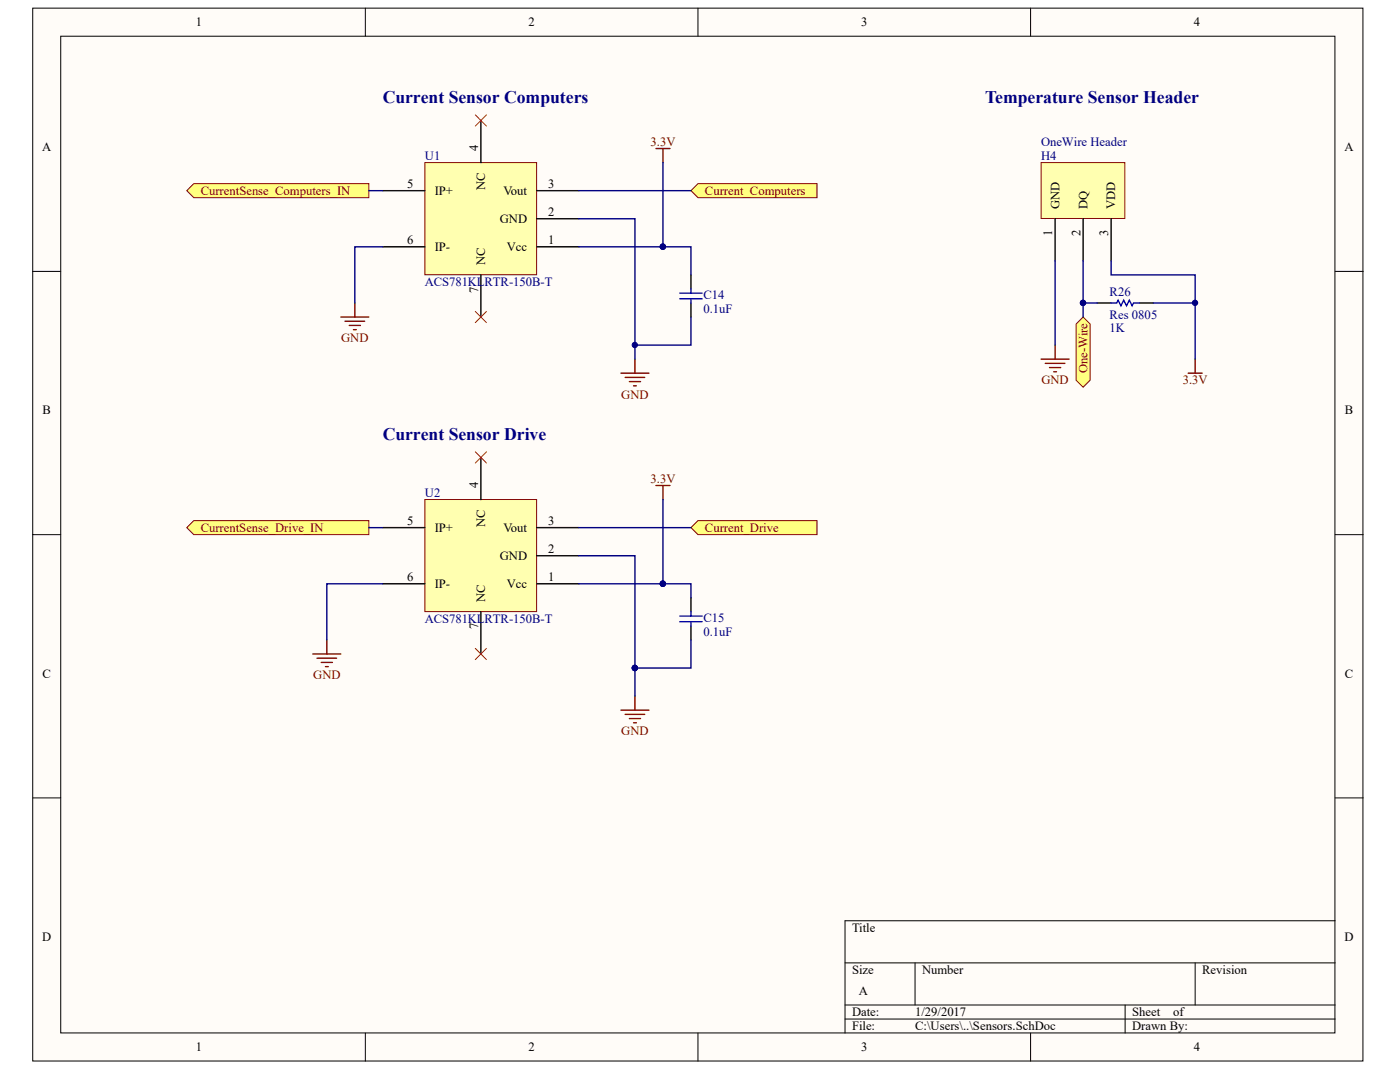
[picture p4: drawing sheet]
<svg xmlns="http://www.w3.org/2000/svg" width="271mm" height="207mm" viewBox="0 0 271 207" stroke-linecap="round" stroke-linejoin="round" font-family="sans-serif">
<g fill="#fffcf8" stroke="#000" stroke-width=".19">
<path d="M6.3 1.6h257.5v203.6h-257.5z"/>
<path d="M11.8 7h246.5v192.7h-246.5z"/>
</g>
<g fill="none" stroke="#000" stroke-width=".19">
<path d="M70.7 1.6v5.4M135.1 1.6v5.4M199.4 1.6v5.4M6.3 52.5h5.5M258.4 52.5h5.4M6.3 103.4h5.5M258.4 103.4h5.4M6.3 154.3h5.5M258.4 154.3h5.4M258.4 178h-94.9v21.7M70.7 199.7v5.5M135.1 199.7v5.5"/>
<path d="M163.5 186.2h94.9M163.5 194.3h94.9M163.5 197h94.9M177.1 186.2v8.1M199.4 199.7v5.5M217.7 194.3v5.4M231.3 186.2v8.1"/>
</g>
<path d="M82.2 31.4h21.7v21.7h-21.7z" fill="#ffffb0" stroke="#800000" stroke-width=".19"/>
<path d="M74.1 36.9h8.1M93.1 23.3v8.1M103.9 36.9h8.1M74.1 47.7h8.1M93.1 53.2v8.1M103.9 47.7h8.1M103.9 42.3h8.1" fill="none" stroke="#000" stroke-width=".27"/>
<path d="M82.2 96.6h21.7v21.7h-21.7z" fill="#ffffb0" stroke="#800000" stroke-width=".19"/>
<path d="M93.1 88.4v8.2M74.1 102h8.1M74.1 112.9h8.1M93.1 118.3v8.2M103.9 102h8.1M103.9 112.9h8.1M103.9 107.4h8.1" fill="none" stroke="#000" stroke-width=".27"/>
<g fill="#ffff80" stroke="#800000" stroke-width=".19">
<path d="M37.5 35.5h33.9v2.7h-33.9l-1.4-1.3z" fill-rule="evenodd"/>
<path d="M37.5 100.7h33.9v2.7h-33.9l-1.4-1.4z" fill-rule="evenodd"/>
</g>
<g fill="none" stroke="#800000" stroke-width=".27">
<path d="M126.9 28.7h2.8M128.3 28.7v2.7M68.7 58.6v2.7M66 61.3h5.4M66.8 62.1h3.8M67.6 62.9h2.2M68.4 63.7h.5M120.2 72.2h5.4M121 73h3.8M121.8 73.8h2.2M122.6 74.6h.5M122.9 69.4v2.8"/>
<path d="M126.9 93.9h2.8M128.3 93.9v2.7M60.5 126.5h5.5M61.4 127.3h3.7M62.2 128.1h2.1M63 128.9h.5M63.2 123.7v2.8M120.2 137.3h5.4M121 138.1h3.8M121.8 138.9h2.2M122.6 139.8h.5M122.9 134.6v2.7"/>
</g>
<g fill="#ffff80" stroke="#800000" stroke-width=".19">
<path d="M135.1 35.5h23v2.7h-23l-1.4-1.3z" fill-rule="evenodd"/>
<path d="M135.1 100.7h23v2.7h-23l-1.4-1.4z" fill-rule="evenodd"/>
</g>
<path d="M201.5 31.4h16.2v10.8h-16.2z" fill="#ffffb0" stroke="#800000" stroke-width=".19"/>
<path d="M133.7 53.2v2.7M133.7 58.6v2.7M204.2 42.3v8.1M209.6 42.3v8.1M215 42.3v8.1M220.4 58.6h2.8M133.7 115.6v2.7M133.7 121v2.7" fill="none" stroke="#000" stroke-width=".27"/>
<path d="M201.5 69.4h5.4M202.3 70.3h3.8M203.1 71.1h2.2M229.9 72.2h2.7M231.3 69.4v2.8" fill="none" stroke="#800000" stroke-width=".27"/>
<path d="M131.5 57.8h4.4M131.5 56.7h4.4M133.7 55.9v.8M133.7 57.8v.8M215 58.6h1.1l.3-.6 .5 1.1 .6-1.1 .5 1.1 .6-1.1 .5 1.1 .3-.5h1M131.5 119.1h4.4M133.7 118.3v.8M131.5 120.2h4.4M133.7 120.2v.8" fill="none" stroke="#00f" stroke-width=".27"/>
<g fill="none" stroke="#000080" stroke-width=".27">
<path d="M71.4 36.9h2.7M112 36.9h21.7M128.3 31.4v16.3M74.1 47.7h-5.4v10.9M112 42.3h10.9v27.1M112 47.7h16.3M128.3 47.7h5.4v5.5M204.2 50.4v16.3M209.6 50.4v8.2M215 50.4v2.8h16.3v16.2M223.2 58.6h8.1M133.7 61.3v5.4h-10.8"/>
<path d="M128.3 96.6v16.3M71.4 102h2.7M74.1 112.9h-10.9v10.8M112 107.4h10.9v21.8M112 102h21.7M112 112.9h16.3M128.3 112.9h5.4v2.7M122.9 129.2v5.4M133.7 123.7v5.5h-10.8"/>
</g>
<g fill="#000080" stroke="#000080" stroke-width=".19">
<circle cx="231.3" cy="58.6" r=".52"/>
<circle cx="128.3" cy="47.7" r=".52"/>
<circle cx="122.8" cy="66.7" r=".52"/>
<circle cx="128.3" cy="112.9" r=".52"/>
<circle cx="122.8" cy="129.2" r=".52"/>
</g>
<path d="M92 22.2l2.1 2.2M94.1 22.2l-2.1 2.2M92 60.2l2.1 2.2M94.1 60.2l-2.1 2.2M92 87.4l2.1 2.1M94.1 87.4l-2.1 2.1M92 125.4l2.1 2.1M94.1 125.4l-2.1 2.1" fill="none" stroke="#f00" stroke-width=".19"/>
<text font-size="13.4" fill="#000080" x="208.1" y="70.7">POONE0WIRE</text>
<g font-size="3.4" fill="#000080">
<text x="74.1" y="19.8">Current Sensor Computers</text>
<text x="190.6" y="19.8">Temperature Sensor Header</text>
<text x="74.1" y="85">Current Sensor Drive</text>
</g>
<g font-size="2.4">
<text x="37.9" y="5.1">1</text>
<text x="102.3" y="5.1">2</text>
<text x="166.7" y="5.1">3</text>
<text x="231" y="5.1">4</text>
<text x="8.1" y="29.2">A</text>
<text x="92.5" y="29.3" transform="rotate(-90 92.5 29.3)">4</text>
<text x="260.2" y="29.2">A</text>
<text x="78.8" y="36.3">5</text>
<text x="84.1" y="37.7">IP+</text>
<text x="93.9" y="36.7" transform="rotate(-90 93.9 36.7)">NC</text>
<text x="97.4" y="37.7">Vout</text>
<text x="106.1" y="36.3">3</text>
<text x="106.1" y="41.8">2</text>
<text x="205" y="40.4" transform="rotate(-90 205 40.4)">GND</text>
<text x="210.4" y="40.4" transform="rotate(-90 210.4 40.4)">DQ</text>
<text x="215.8" y="40.4" transform="rotate(-90 215.8 40.4)">VDD</text>
<text x="78.8" y="47.2">6</text>
<text x="96.7" y="43.1">GND</text>
<text x="106.1" y="47.2">1</text>
<text x="203.6" y="45.7" transform="rotate(-90 203.6 45.7)">1</text>
<text x="209.1" y="45.7" transform="rotate(-90 209.1 45.7)">2</text>
<text x="214.5" y="45.7" transform="rotate(-90 214.5 45.7)">3</text>
<text x="84.1" y="48.6">IP-</text>
<text x="93.9" y="51.3" transform="rotate(-90 93.9 51.3)">NC</text>
<text x="98.1" y="48.6">Vcc</text>
<text x="92.5" y="56.6" transform="rotate(-90 92.5 56.6)">7</text>
<text x="8.2" y="80.1">B</text>
<text x="260.3" y="80.1">B</text>
<text x="92.5" y="94.4" transform="rotate(-90 92.5 94.4)">4</text>
<text x="78.8" y="101.5">5</text>
<text x="93.9" y="101.9" transform="rotate(-90 93.9 101.9)">NC</text>
<text x="106.1" y="101.5">3</text>
<text x="84.1" y="102.8">IP+</text>
<text x="97.4" y="102.8">Vout</text>
<text x="106.1" y="106.9">2</text>
<text x="78.8" y="112.3">6</text>
<text x="84.1" y="113.7">IP-</text>
<text x="96.7" y="108.3">GND</text>
<text x="98.1" y="113.7">Vcc</text>
<text x="106.1" y="112.3">1</text>
<text x="93.9" y="116.4" transform="rotate(-90 93.9 116.4)">NC</text>
<text x="92.5" y="121.7" transform="rotate(-90 92.5 121.7)">7</text>
<text x="8.2" y="131">C</text>
<text x="260.3" y="131">C</text>
<text x="8.1" y="181.9">D</text>
<text x="164.9" y="180.2">Title</text>
<text x="260.2" y="181.9">D</text>
<text x="164.9" y="188.3">Size</text>
<text x="178.4" y="188.3">Number</text>
<text x="232.6" y="188.3">Revision</text>
<text x="164.9" y="196.5">Date:</text>
<text x="166.2" y="192.4">A</text>
<text x="177.1" y="196.5">1/29/2017</text>
<text x="219.1" y="196.5">Sheet</text>
<text x="227" y="196.5">of</text>
<text x="37.9" y="203.3">1</text>
<text x="102.3" y="203.3">2</text>
<text x="164.9" y="199.2">File:</text>
<text x="166.7" y="203.3">3</text>
<text x="177.1" y="199.2">C:\Users\..\Sensors.SchDoc</text>
<text x="219.1" y="199.2">Drawn By:</text>
<text x="231" y="203.3">4</text>
</g>
<g font-size="2.4" fill="#800000">
<text x="125.9" y="28.2">3.3V</text>
<text x="38.8" y="37.7">CurrentSense_Computers_IN</text>
<text x="136.4" y="37.7">Current_Computers</text>
<text x="66" y="66.2">GND</text>
<text x="120.2" y="77.1">GND</text>
<text x="201.5" y="74.3">GND</text>
<text x="210.4" y="72.2" transform="rotate(-90 210.4 72.2)">One-Wire</text>
<text x="228.9" y="74.3">3.3V</text>
<text x="125.9" y="93.3">3.3V</text>
<text x="38.8" y="102.8">CurrentSense_Drive_IN</text>
<text x="136.4" y="102.8">Current_Drive</text>
<text x="60.6" y="131.4">GND</text>
<text x="120.2" y="142.2">GND</text>
</g>
<g font-size="2.4" fill="#000080">
<text x="201.5" y="28.2">OneWire Header</text>
<text x="82.2" y="30.9">U1</text>
<text x="201.5" y="30.9">H4</text>
<text x="82.2" y="55.3">ACS781KLRTR-150B-T</text>
<text x="136.1" y="57.8">C14</text>
<text x="214.7" y="57.2">R26</text>
<text x="136.1" y="60.5">0.1uF</text>
<text x="214.7" y="64.3">1K</text>
<text x="214.7" y="61.6">Res 0805</text>
<text x="82.2" y="96">U2</text>
<text x="82.2" y="120.5">ACS781KLRTR-150B-T</text>
<text x="136.1" y="122.9">0.1uF</text>
<text x="136.1" y="120.2">C15</text>
</g>
</svg>
